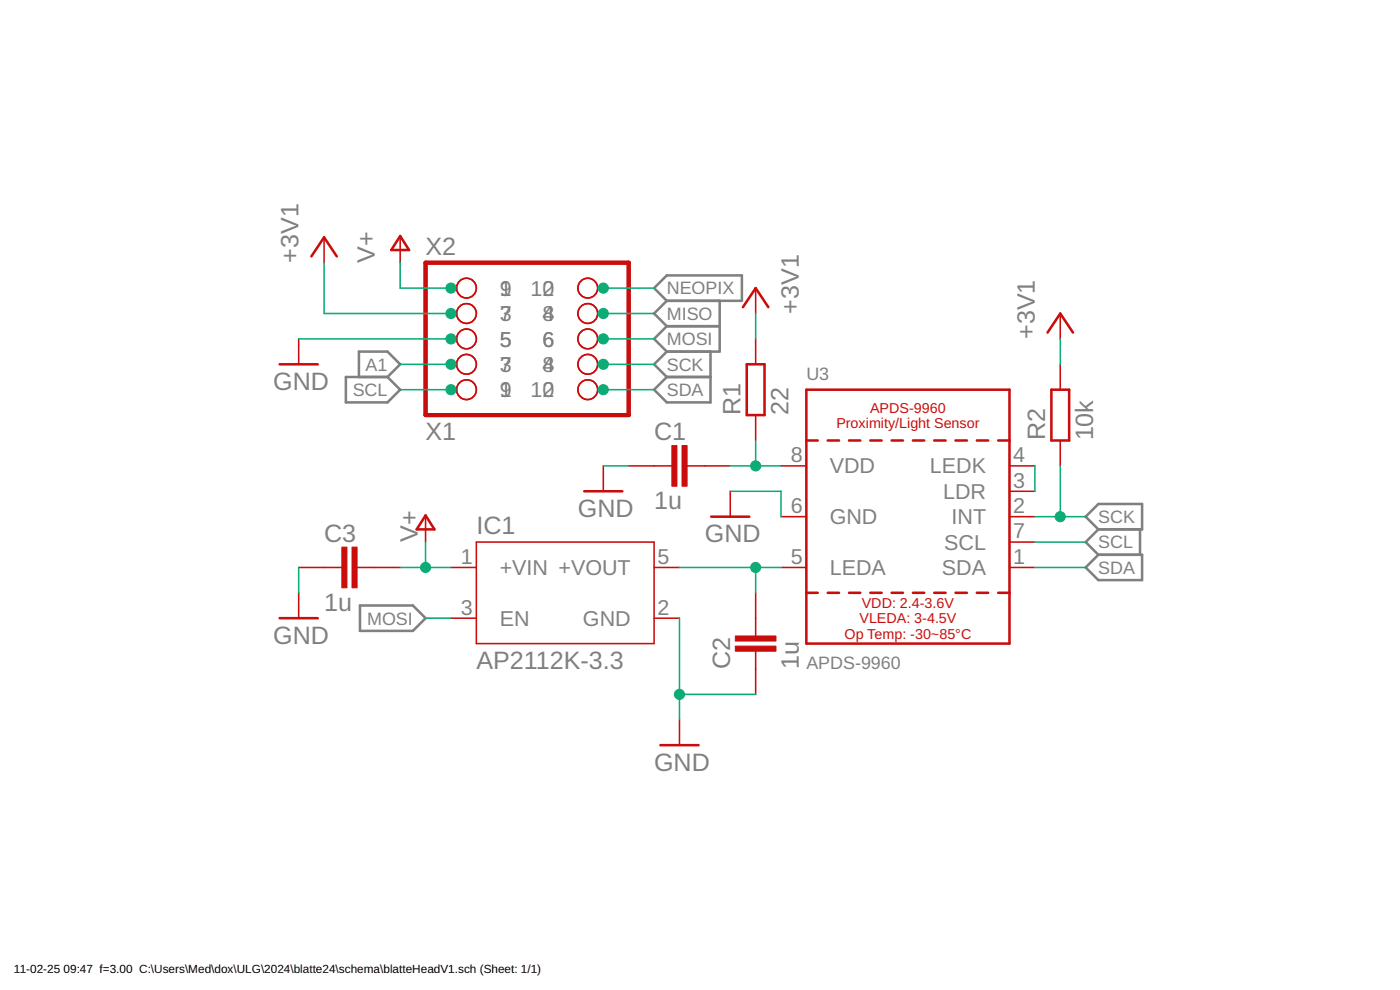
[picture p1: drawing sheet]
<svg xmlns="http://www.w3.org/2000/svg" width="420mm" height="297mm" viewBox="0 0 420 297" stroke-linecap="round" stroke-linejoin="round" font-family="sans-serif">
<g fill="none" stroke="#808080" stroke-width=".76">
<path d="M196.3 86.4l3.8-3.8h22.6v7.7h-22.6zM200.1 97.9l-3.8 3.8 3.8 3.8M200.1 97.9h15.9M200.1 90.3l-3.8 3.8 3.8 3.8M216 90.3v15.2h-15.9M103.8 113.1h12.5l3.8 3.8-3.8 3.8h-12.5zM107.7 113.1v-7.6h8.6l3.8 3.8-3.8 3.8M200.1 113.1h13.1M200.1 105.5l-3.8 3.8 3.8 3.8M213.2 105.5v15.2h-13.1l-3.8-3.8 3.8-3.8M325.8 155l3.8-3.8h13.2v7.6h-13.2zM329.6 158.8l-3.8 3.8 3.8 3.9"/>
<path d="M342.1 158.8v7.7M329.6 166.5h13.2v7.6h-13.2l-3.8-3.8zM108 181.7h15.9l3.8 3.8-3.8 3.8h-15.9z"/>
</g>
<g fill="none" stroke="#c90d0c" stroke-width=".76">
<path d="M93.5 76.9l3.8-5.7 3.8 5.7M120.1 70.8l2.7 4.2h-5.4zM223 92.2l3.8-5.8 3.8 5.8M314.4 99.8l3.8-5.7 3.8 5.7M83.9 109.3h11.5M224.1 109.3h5.3v15.2h-5.3zM242 116.9h61v76.2h-61zM315.5 116.9h5.4v15.3h-5.4zM242 132.2h3.4M248.4 132.2h3.4M254.8 132.2h3.4M261.2 132.2h3.4"/>
<path d="M267.6 132.2h3.4M274 132.2h3.4M280.4 132.2h3.4M286.8 132.2h3.4M293.2 132.2h3.4M299.6 132.2h3.4M127.7 154.6l2.7 4.2h-5.3zM175.3 147.4h11.5M213.4 155h11.5M242 177.9h3.4M248.4 177.9h3.4M254.8 177.9h3.4"/>
<path d="M261.2 177.9h3.4M267.6 177.9h3.4M274 177.9h3.4M280.4 177.9h3.4M286.8 177.9h3.4M293.2 177.9h3.4M299.6 177.9h3.4M83.9 185.5h11.5M198.2 223.6h11.4"/>
</g>
<g fill="none" stroke="#c90d0c" stroke-width=".47">
<path d="M97.3 71.2v7.6M120.1 71.2v7.6M135.3 94.1h1.7M135.3 86.4h1.7M179.4 94.1h1.7M179.4 86.4h1.7M226.8 86.4v7.7M318.2 94.1v7.6M89.6 101.7v7.6M135.3 116.9h1.7M135.3 109.3h1.7M135.3 101.7h1.7"/>
<path d="M179.4 116.9h1.7M179.4 109.3h1.7M179.4 101.7h1.7M226.8 101.7v7.6M318.2 109.3v7.6M181.1 139.8v7.6M188.7 139.8h12.9M206.2 139.8h13M226.8 124.5v7.7M234.4 139.8h7.6M303 139.8h7.6M318.2 132.2v7.6"/>
<path d="M127.7 155v7.6M219.2 147.4v7.6M234.4 155h7.6M303 147.4h7.6M303 155h7.6M89.6 177.9v7.6M89.6 170.3h13M107.2 170.3h12.9M135.3 170.3h7.7M143 162.6h53.3v30.5h-53.3zM196.3 170.3h7.6M226.8 177.9v12.9"/>
<path d="M234.4 170.3h7.6M303 162.6h7.6M303 170.3h7.6M135.3 185.5h7.7M196.3 185.5h7.6M226.8 195.4v12.9M203.9 216v7.6"/>
<circle cx="140" cy="94.1" r="2.96"/>
<circle cx="140" cy="86.4" r="2.96"/>
<circle cx="176.4" cy="86.4" r="2.96"/>
<circle cx="176.4" cy="94.1" r="2.96"/>
<circle cx="140" cy="116.9" r="2.96"/>
<circle cx="140" cy="101.7" r="2.96"/>
<circle cx="140" cy="109.3" r="2.96"/>
<circle cx="176.4" cy="116.9" r="2.96"/>
<circle cx="176.4" cy="109.3" r="2.96"/>
<circle cx="176.4" cy="101.7" r="2.96"/>
</g>
<path d="M127.7 78.8h61v45.7h-61z" fill="none" stroke="#c90d0c" stroke-width="1.2"/>
<g fill="#c90d0c" stroke="#c90d0c" stroke-width=".3">
<path d="M204.7 133.7h1.5v12.2h-1.5z"/>
<path d="M201.6 133.7h1.6v12.2h-1.6z"/>
<path d="M220.7 190.8h12.2v1.5h-12.2z"/>
<path d="M220.7 193.9h12.2v1.5h-12.2z"/>
<path d="M105.6 164.2h1.6v12.2h-1.6z"/>
<path d="M102.6 164.2h1.5v12.2h-1.5z"/>
</g>
<g fill="none" stroke="#0dab76" stroke-width=".47">
<path d="M97.3 78.8v15.3h38M120.1 78.8v7.6h15.2M181.1 94.1h15.2M181.1 86.4h15.2M226.8 94.1v7.6M89.6 101.7h45.7M120.1 116.9h15.2M120.1 109.3h15.2M181.1 101.7h15.2M181.1 116.9h15.2M181.1 109.3h15.2M318.2 101.7v7.6"/>
<path d="M181.1 139.8h7.6M219.2 139.8h15.2M226.8 132.2v7.6M310.6 139.8v7.6M318.2 139.8v15.2M219.2 147.4h15.2v7.6M310.6 155h15.2M89.6 170.3v7.6M120.1 170.3h15.2M127.7 162.6v7.7M203.9 170.3h30.5M226.8 170.3v7.6"/>
<path d="M310.6 162.6h15.2M310.6 170.3h15.2M127.7 185.5h7.6M203.9 185.5v30.5M203.9 208.3h22.9"/>
</g>
<g fill="#0dab76" stroke="#0dab76" stroke-width=".3">
<circle cx="135.3" cy="101.7" r="1.52"/>
<circle cx="203.9" cy="208.3" r="1.52"/>
<circle cx="135.3" cy="94.1" r="1.52"/>
<circle cx="135.3" cy="116.9" r="1.52"/>
<circle cx="181.1" cy="116.9" r="1.52"/>
<circle cx="135.3" cy="86.4" r="1.52"/>
<circle cx="127.7" cy="170.3" r="1.52"/>
<circle cx="135.3" cy="109.3" r="1.52"/>
<circle cx="181.1" cy="109.3" r="1.52"/>
<circle cx="318.2" cy="155" r="1.52"/>
<circle cx="181.1" cy="101.7" r="1.52"/>
<circle cx="181.1" cy="94.1" r="1.52"/>
<circle cx="181.1" cy="86.4" r="1.52"/>
<circle cx="226.8" cy="139.8" r="1.52"/>
<circle cx="226.8" cy="170.3" r="1.52"/>
</g>
<g font-size="7.5" fill="#808080">
<text x="127.7" y="76.5">X2</text>
<text x="89.6" y="78.8" transform="rotate(-90 89.6 78.8)">+3V1</text>
<text x="112.5" y="78.8" transform="rotate(-90 112.5 78.8)">V+</text>
<text x="239.7" y="94.1" transform="rotate(-90 239.7 94.1)">+3V1</text>
<text x="310.6" y="101.7" transform="rotate(-90 310.6 101.7)">+3V1</text>
<text x="82" y="116.9">GND</text>
<text x="222.2" y="124.5" transform="rotate(-90 222.2 124.5)">R1</text>
<text x="236.7" y="124.5" transform="rotate(-90 236.7 124.5)">22</text>
<text x="127.7" y="132.2">X1</text>
<text x="196.3" y="132.2">C1</text>
<text x="313.6" y="132.2" transform="rotate(-90 313.6 132.2)">R2</text>
<text x="328.1" y="132.2" transform="rotate(-90 328.1 132.2)">10k</text>
<text x="173.4" y="155">GND</text>
<text x="196.3" y="152.7">1u</text>
<text x="125.4" y="157.6" transform="rotate(-90 125.4 157.6)">+</text>
<text x="143" y="160.4">IC1</text>
<text x="97.3" y="162.6">C3</text>
<text x="125.4" y="162.6" transform="rotate(-90 125.4 162.6)">V</text>
<text x="211.5" y="162.6">GND</text>
<text x="97.3" y="183.2">1u</text>
<text x="82" y="193.1">GND</text>
<text x="143" y="200.7">AP2112K-3.3</text>
<text x="219.2" y="200.7" transform="rotate(-90 219.2 200.7)">C2</text>
<text x="239.7" y="200.7" transform="rotate(-90 239.7 200.7)">1u</text>
<text x="196.3" y="231.2">GND</text>
</g>
<g font-size="6.5" fill="#808080">
<text x="150" y="88.7">9</text>
<text x="150" y="88.7">1</text>
<text x="159.2" y="88.7">12</text>
<text x="162.8" y="88.7">0</text>
<text x="150" y="96.4">7</text>
<text x="150" y="96.4">3</text>
<text x="162.8" y="96.4">8</text>
<text x="162.8" y="96.4">4</text>
<text x="150" y="104">5</text>
<text x="162.8" y="104">6</text>
<text x="150" y="111.6">3</text>
<text x="150" y="111.6">7</text>
<text x="162.8" y="111.6">4</text>
<text x="162.8" y="111.6">8</text>
<text x="150" y="119.2">1</text>
<text x="150" y="119.2">9</text>
<text x="159.2" y="119.2">12</text>
<text x="162.8" y="119.2">0</text>
<text x="237.3" y="138.7">8</text>
<text x="249" y="142.1">VDD</text>
<text x="279.1" y="142.1">LEDK</text>
<text x="304" y="138.7">4</text>
<text x="283" y="149.7">LDR</text>
<text x="304" y="146.3">3</text>
<text x="237.3" y="154">6</text>
<text x="304" y="154">2</text>
<text x="249" y="157.3">GND</text>
<text x="285.6" y="157.3">INT</text>
<text x="304" y="161.6">7</text>
<text x="283.4" y="164.9">SCL</text>
<text x="138.3" y="169.2">1</text>
<text x="150" y="172.5">+VIN +VOUT</text>
<text x="197.4" y="169.2">5</text>
<text x="237.3" y="169.2">5</text>
<text x="249" y="172.5">LEDA</text>
<text x="282.7" y="172.5">SDA</text>
<text x="304" y="169.2">1</text>
<text x="138.3" y="184.4">3</text>
<text x="197.4" y="184.4">2</text>
<text x="150" y="187.8">EN</text>
<text x="175" y="187.8">GND</text>
</g>
<g font-size="5.4" fill="#808080">
<text x="200.1" y="88.4">NEOPIX</text>
<text x="200.1" y="96">MISO</text>
<text x="200.1" y="103.6">MOSI</text>
<text x="109.7" y="111.2">A1</text>
<text x="200.1" y="111.2">SCK</text>
<text x="242" y="113.9">U3</text>
<text x="105.9" y="118.8">SCL</text>
<text x="200.1" y="118.8">SDA</text>
<text x="329.6" y="156.9">SCK</text>
<text x="329.6" y="164.5">SCL</text>
<text x="329.6" y="172.2">SDA</text>
<text x="110.2" y="187.4">MOSI</text>
<text x="242" y="200.7">APDS-9960</text>
</g>
<g font-size="4.3" fill="#c90d0c">
<text x="261.1" y="123.8">APDS-9960</text>
<text x="251" y="128.4">Proximity/Light Sensor</text>
<text x="258.6" y="182.4">VDD: 2.4-3.6V</text>
<text x="253.5" y="191.6">Op Temp: -30~85°C</text>
<text x="257.9" y="187">VLEDA: 3-4.5V</text>
</g>
<g font-size="3.5">
<text x="4.2" y="291.8">11-02-25</text>
<text x="19.1" y="291.8">09:47 f=3.00 C:\Users\Med\dox\ULG\2024\blatte24\schema\blatteHeadV1.sch (Sheet: 1/1)</text>
</g>
</svg>
